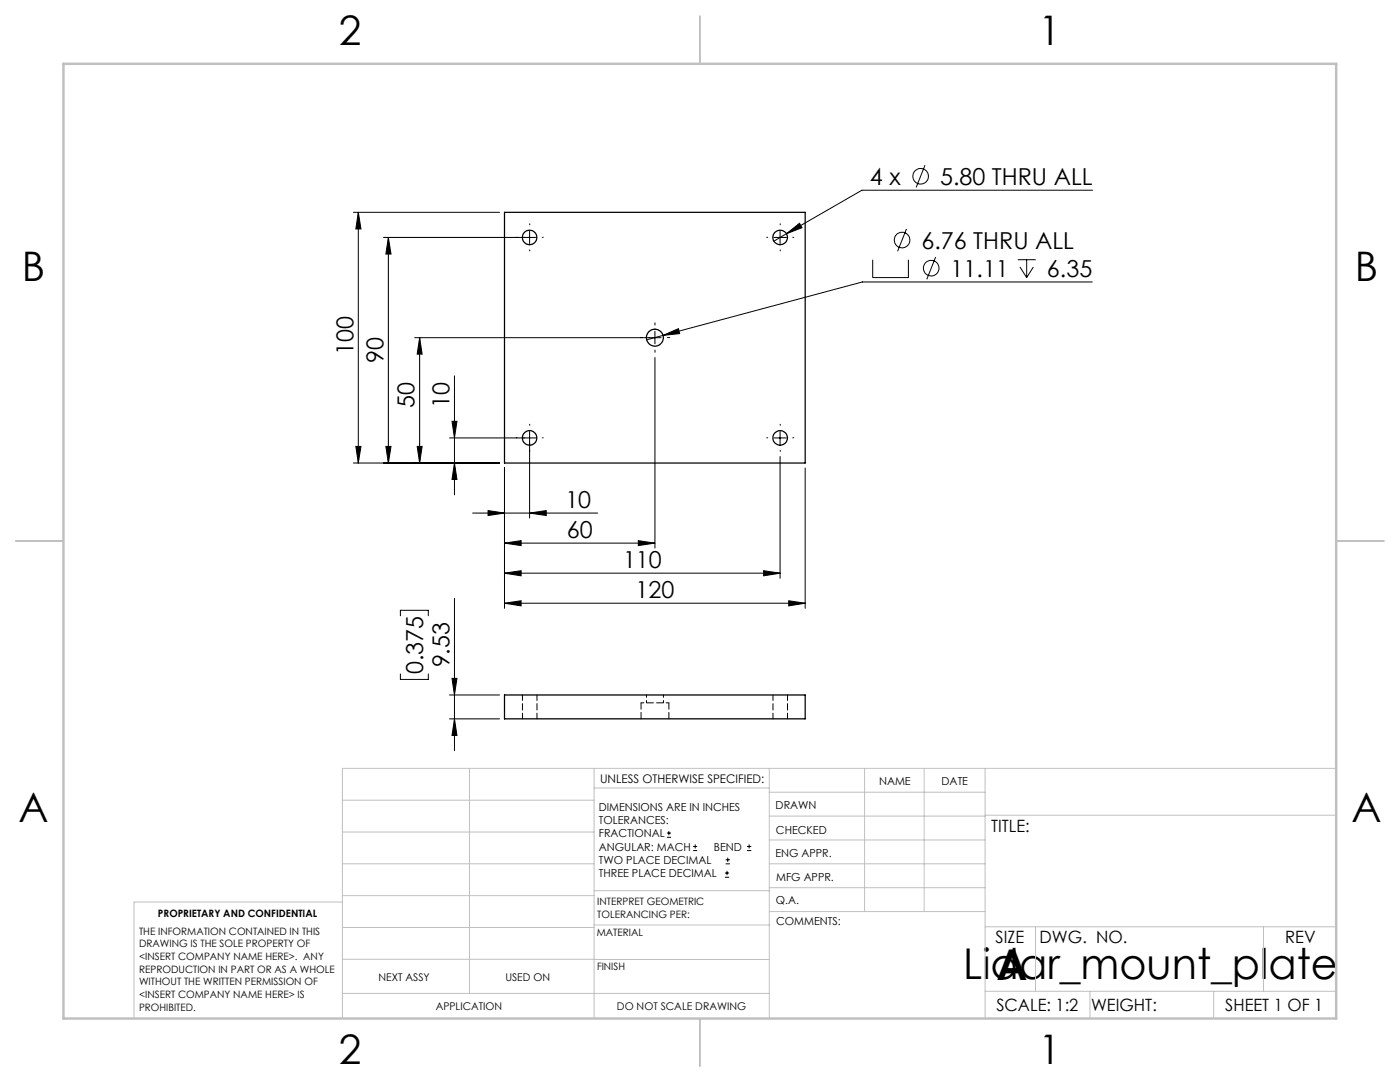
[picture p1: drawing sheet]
<svg xmlns="http://www.w3.org/2000/svg" width="279mm" height="216mm" viewBox="0 0 279 216" stroke-linecap="round" stroke-linejoin="round" font-family="sans-serif">
<g fill="none" stroke="#000" stroke-width=".2">
<path d="M184.6 32.9l-1.8 4.5M218.1 38h-46.1l-15 8.6M70.5 42.4h29.2M71.5 42.4l.5 3.3h-1zM71.5 42.4v50M76.5 47.4h30.5M77.5 47.4l.5 3.3h-1zM77.5 47.4v45M105.7 46.1v2.5M154.4 47.4h2.6M155.7 46.1v2.5M157 46.6l2.6-2 .5 .8z"/>
<path d="M157 46.6l-2.6 1.5M174.2 51.8v3.6h7.1v-3.6M180.9 45.7l-1.8 4.4M186.7 51.3l-1.7 4.4M203.1 51.8h3.6M203.6 53.3l1.3 2.1M204.9 51.8v3.6M206.2 53.3l-1.3 2.1M218 56.3h-45.9l-39.8 10.6M82.8 67.4h49.1M83.7 67.4l.5 3.3h-.9zM83.7 67.4v25"/>
<path d="M90.7 75v23.7M130.7 66.1v2.5M130.7 71.3v38.1M132.3 66.9l3.1-1.3 .2 1zM132.3 66.9l-3.2 .9M70.5 92.4h29.2M71 89.1h1l-.5 3.3zM77 89.1h1l-.5 3.3zM83.3 89.1h.9l-.5 3.3zM89.7 87.4h17.3M90.2 84.1h1l-.5 3.3zM90.7 92.4l.5 3.3h-1z"/>
<path d="M100.7 93.4v28M105.7 86.1v17.3M154.4 87.4h2.6M155.7 86.1v2.5M155.7 91.1v24.3M160.7 93.4v28M90.7 119.4v30.4M94.3 102.4h25M97.4 101.9l3.3 .5-3.3 .5zM100.7 108.4l3.3-.5v1zM100.7 114.4l3.3-.5v1zM100.7 108.4h30"/>
<path d="M100.7 114.4h55M105.7 102.4l3.3-.5v1zM127.4 107.9l3.3 .5-3.3 .5zM152.4 113.9l3.3 .5-3.3 .5zM157.4 119.9l3.3 .5-3.3 .5zM79.9 122.9v-1.1h5.6v1.1M79.9 134.5v1.1h5.6v-1.1M89.7 138.7h10M90.2 135.4h1l-.5 3.3zM100.7 120.4l3.3-.5v1zM100.7 120.4h60M89.7 143.4h10"/>
<path d="M90.7 143.4l.5 3.4h-1zM133.1 167.1h.8M133.1 166.2h.8M133.5 165.8v.9M138.3 169.7h.8M138.3 168.9h.8M138.7 168.5v.8M144.7 175h.8M144.7 174.2h.8M144.8 172.4h.9M144.8 171.6h.9M145.1 173.8v.8"/>
<path d="M145.2 171.1v.9M149.1 169.7h.8M149.1 168.9h.8M149.5 168.5v.8"/>
<circle cx="183.7" cy="35.2" r="1.56"/>
<circle cx="180" cy="47.9" r="1.55"/>
<circle cx="185.8" cy="53.5" r="1.55"/>
</g>
<g fill="none" stroke="#000" stroke-width=".2" stroke-dasharray="15.2 1.3 1.3 1.3">
<path d="M103.2 47.4h-.2M105.7 44.9v-.2M105.7 49.9v.2M108.2 47.4h.2M153.2 47.4h-.2M155.7 44.9v-.2M155.7 49.9v.2M158.2 47.4h.2M128.2 67.4h-.4M130.7 64.9v-.5M130.7 69.9v.4M133.2 67.4h.5"/>
<path d="M103.2 87.4h-.2M105.7 84.9v-.2M105.7 89.9v.2M108.2 87.4h.2M153.2 87.4h-.2M155.7 84.9v-.2M155.7 89.9v.2M158.2 87.4h.2"/>
</g>
<g fill="none" stroke="#c0c0c0" stroke-width=".2">
<path d="M68.3 159.7h50.3M93.7 153.3v44.9M118.6 153.3v49.9M118.6 157.2h34.9M153.5 153.3v49.9M153.5 158.1h43.1M172.5 153.3v28.6M184.4 153.3v28.6M196.6 153.3v49.9M266.7 153.3h-198.4v49.9M68.3 178.7h50.3M68.3 172.4h50.3"/>
<path d="M68.3 166h50.3M68.3 180h-41.6v23.2M118.6 177.7h35M153.5 167.6h43.1M153.5 162.8h43.1M153.5 172.4h43.1M153.5 177.1h43.1M196.6 162.7h70.1M68.3 198.2h85.2M68.3 191.4l85.2 .1M68.3 185.1h50.3M118.6 184.6h35"/>
<path d="M153.6 181.9h43M196.6 197.8h70.1M196.6 184.9h70.1M206.7 184.9v12.9M217.5 197.8v5.4M242.2 197.8v5.4M252.2 184.9v12.9"/>
</g>
<path d="M139.7 3.2v9.5M3.1 107.9h9.6M266.7 107.9h9.5M139.7 203.2v9.6" fill="none" stroke="#c0c0c0" stroke-width=".25"/>
<path d="M12.7 12.7h254v190.5h-254z" fill="none" stroke="#c0c0c0" stroke-width=".5"/>
<g fill="#000">
<path d="M90.7 92.4l.5 3.3h-1zM90.2 84.1h1l-.5 3.3zM83.3 89.1h.9l-.5 3.3zM83.7 67.4l.5 3.3h-.9zM77 89.1h1l-.5 3.3zM77.5 47.4l.5 3.3h-1zM71 89.1h1l-.5 3.3zM71.5 42.4l.5 3.3h-1z"/>
<path d="M97.4 101.9l3.3 .5-3.3 .5zM105.7 102.4l3.3-.5v1zM100.7 108.4l3.3-.5v1zM127.4 107.9l3.3 .5-3.3 .5zM100.7 114.4l3.3-.5v1zM152.4 113.9l3.3 .5-3.3 .5zM100.7 120.4l3.3-.5v1zM157.4 119.9l3.3 .5-3.3 .5zM157 46.6l3.1-1.2-.5-.8zM132.3 66.9l3.3-.3-.2-1z"/>
<path d="M90.2 135.4h1l-.5 3.3zM90.7 143.4l.5 3.4h-1z"/>
</g>
<g fill="none" stroke="#000" stroke-width=".25">
<path d="M100.7 42.4h60v50h-60zM100.7 138.7h60v4.7h-60z"/>
<circle cx="105.7" cy="47.4" r="1.45"/>
<circle cx="155.7" cy="47.4" r="1.45"/>
<circle cx="130.7" cy="67.4" r="1.69"/>
<circle cx="105.7" cy="87.4" r="1.45"/>
<circle cx="155.7" cy="87.4" r="1.45"/>
</g>
<path d="M133.5 140.2h-5.6" fill="none" stroke="#000" stroke-width=".2" stroke-dasharray="1.3 .6" stroke-dashoffset=".7"/>
<path d="M104.3 138.7v4.7M154.3 138.7v4.7M107.2 143.4v-4.7M157.2 143.4v-4.7" fill="none" stroke="#000" stroke-width=".2" stroke-dasharray="1.3 .6" stroke-dashoffset=".2"/>
<path d="M127.9 140.2v3.2M133.5 143.4v-3.2" fill="none" stroke="#000" stroke-width=".2" stroke-dasharray="1.3 .6"/>
<path d="M129 138.7v1.5M132.4 140.2v-1.5" fill="none" stroke="#000" stroke-width=".2" stroke-dasharray="1.3 .6" stroke-dashoffset=".8"/>
<g font-size="8.5">
<text x="192.2" y="195.4">Lidar_mount_plate</text>
<text x="198.9" y="195.5">A</text>
</g>
<g font-size="8.1">
<text x="67.6" y="8.9">2</text>
<text x="207.3" y="8.9">1</text>
<text x="4.4" y="56.2">B</text>
<text x="270.4" y="56.2">B</text>
<text x="3.7" y="164.1">A</text>
<text x="269.7" y="164.1">A</text>
<text x="67.6" y="212.4">2</text>
<text x="207.3" y="212.4">1</text>
</g>
<g font-size="4.7">
<text x="173.6" y="36.9">4 x</text>
<text x="187.6" y="36.9">5.80 THRU ALL</text>
<text x="183.9" y="49.6">6.76 THRU ALL</text>
<text x="189.7" y="55.2">11.11</text>
<text x="208.9" y="55.2">6.35</text>
<text x="70.5" y="70.8" transform="rotate(-90 70.5 70.8)">100</text>
<text x="76.5" y="72.4" transform="rotate(-90 76.5 72.4)">90</text>
<text x="82.8" y="81.4" transform="rotate(-90 82.8 81.4)">50</text>
<text x="89.7" y="81.4" transform="rotate(-90 89.7 81.4)">10</text>
<text x="112.8" y="101.3">10</text>
<text x="113.1" y="107.3">60</text>
<text x="124.3" y="113.3">110</text>
<text x="126.8" y="119.3">120</text>
<text x="84.5" y="134.5" transform="rotate(-90 84.5 134.5)">0.375</text>
<text x="89.7" y="133.2" transform="rotate(-90 89.7 133.2)">9.53</text>
</g>
<g font-size="3.4">
<text x="197.8" y="166">TITLE:</text>
<text x="198.7" y="188.1">SIZE</text>
<text x="207.5" y="188.1">DWG. NO.</text>
<text x="256.5" y="188.2">REV</text>
<text x="198.8" y="201.7">SCALE: 1:2</text>
<text x="217.7" y="201.8">WEIGHT:</text>
<text x="244.5" y="201.7">SHEET 1 OF 1</text>
</g>
<text font-size="2.4" x="119.8" y="156.2">UNLESS OTHERWISE SPECIFIED:</text>
<g font-size="2.2">
<text x="119.5" y="161.8">DIMENSIONS ARE IN INCHES</text>
<text x="154.8" y="161.4">DRAWN</text>
<text x="175.4" y="156.6">NAME</text>
<text x="187.9" y="156.7">DATE</text>
<text x="119.5" y="164.4">TOLERANCES:</text>
<text x="119.5" y="167.1">FRACTIONAL</text>
<text x="154.9" y="166.3">CHECKED</text>
<text x="119.5" y="169.7">ANGULAR: MACH</text>
<text x="119.5" y="172.4">TWO PLACE DECIMAL</text>
<text x="142.5" y="169.7">BEND</text>
<text x="154.8" y="171">ENG APPR.</text>
<text x="119.5" y="175">THREE PLACE DECIMAL</text>
<text x="154.9" y="175.7">MFG APPR.</text>
<text x="154.9" y="180.4">Q.A.</text>
<text x="154.9" y="184.6">COMMENTS:</text>
</g>
<g font-size="2.1">
<text x="75.5" y="195.7">NEXT ASSY</text>
<text x="100.9" y="195.7">USED ON</text>
<text x="86.9" y="201.5">APPLICATION</text>
<text x="123.1" y="201.6">DO NOT SCALE DRAWING</text>
</g>
<g font-size="2">
<text x="31.5" y="182.9">PROPRIETARY AND CONFIDENTIAL</text>
<text x="119.2" y="180.6">INTERPRET GEOMETRIC</text>
<text x="119.2" y="183.1">TOLERANCING PER:</text>
<text x="27.8" y="186.5">THE INFORMATION CONTAINED IN THIS</text>
<text x="27.8" y="189">DRAWING IS THE SOLE PROPERTY OF</text>
<text x="27.8" y="191.6">&lt;INSERT COMPANY NAME HERE&gt;. ANY</text>
<text x="119.1" y="186.7">MATERIAL</text>
<text x="27.8" y="194.1">REPRODUCTION IN PART OR AS A WHOLE</text>
<text x="27.8" y="196.6">WITHOUT THE WRITTEN PERMISSION OF</text>
<text x="119.1" y="193.5">FINISH</text>
<text x="27.8" y="199.1">&lt;INSERT COMPANY NAME HERE&gt; IS</text>
<text x="27.8" y="201.7">PROHIBITED.</text>
</g>
</svg>
